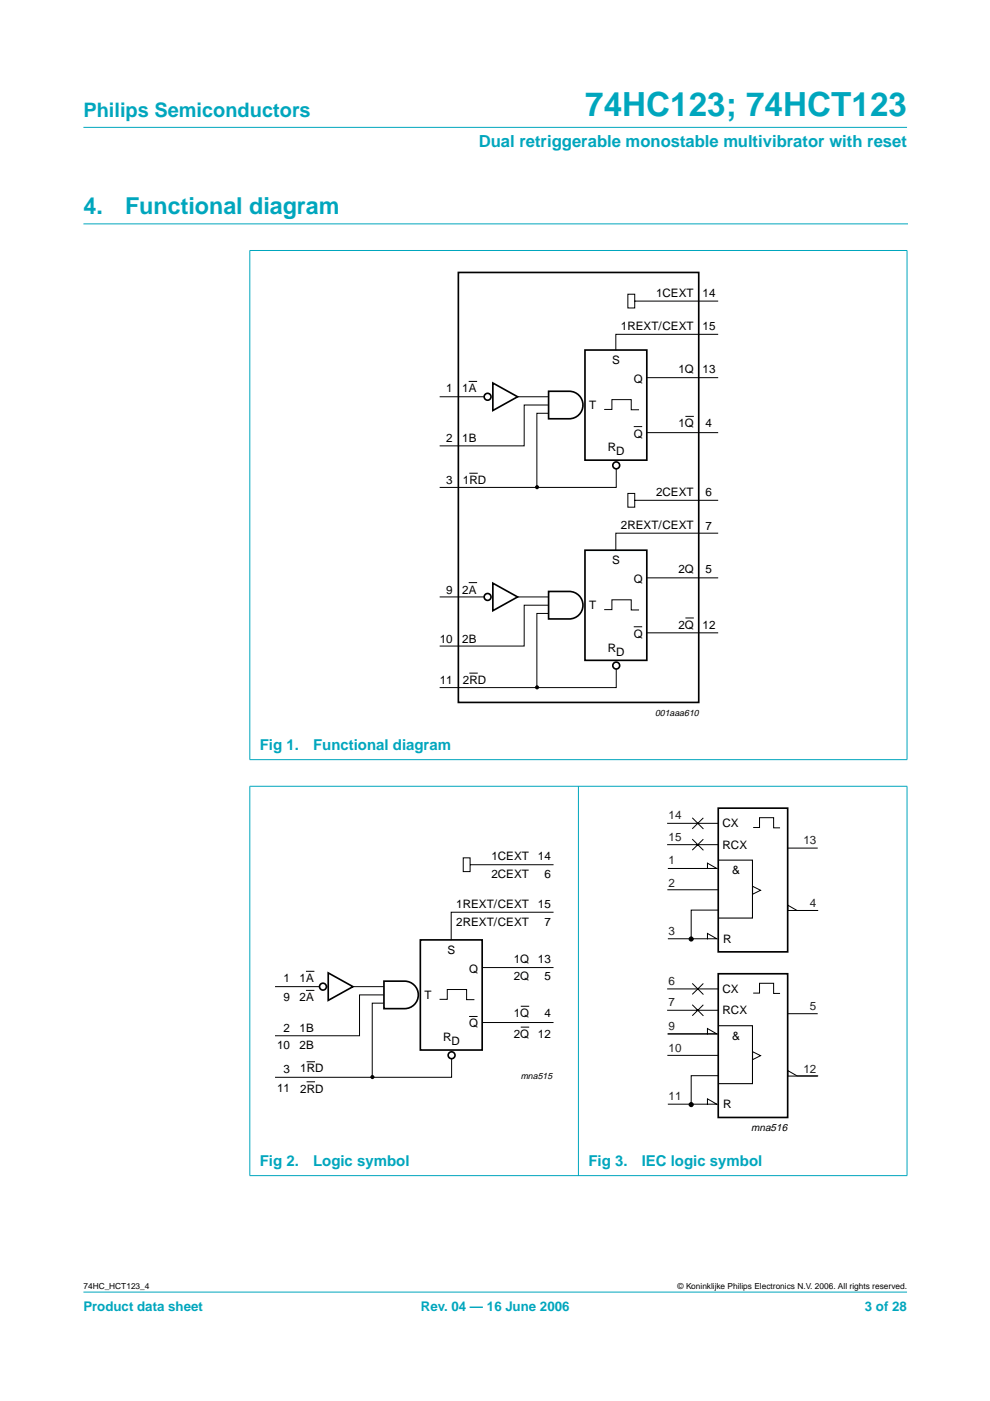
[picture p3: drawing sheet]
<svg xmlns="http://www.w3.org/2000/svg" width="210mm" height="297mm" viewBox="0 0 210 297" stroke-linecap="round" stroke-linejoin="round" font-family="sans-serif">
<g fill="#00a6bd" stroke="#00a6bd" stroke-width=".21">
<path d="M17.7 273.9h174.6z"/>
<path d="M17.7 27h174.6z"/>
<path d="M53 53.2v107.8z"/>
<path d="M192.3 53.2v107.8z"/>
<path d="M52.9 53.1h139.5z"/>
<path d="M52.9 161.1h139.5z"/>
<path d="M53 166.8v82.4z"/>
<path d="M122.6 166.7v82.6z"/>
<path d="M192.3 166.8v82.4z"/>
<path d="M52.9 166.7h139.5z"/>
<path d="M52.9 249.3h139.5z"/>
</g>
<path d="M17.7 47.5h174.7" fill="none" stroke="#00a6bd" stroke-width=".21"/>
<g fill="none" stroke="#000" stroke-width=".21">
<path d="M133.1 62.4h1.5v2.9h-1.5zM134.6 63.8h17.7M152.3 70.9h-21.7v3.4M93.2 84.1h9.4M99.4 80.9h1.8M109.7 84.1h6.6M116.3 85.9h-5.2v8.6h-17.9M116.3 87.6h-2.5v15.7M128.1 86.8h1.6v-2.1h4.1v2.2h1.7M130.7 99.4v3.9h-37.5M134.4 90.4h1.8M137.2 80.1h15.1"/>
<path d="M137.2 91.7h15.1M145.3 88.3h1.8M99.5 100.3h1.8M133.1 104.6h1.5v2.9h-1.5zM134.6 106.1h17.7M152.3 113h-21.7v3.7M93.2 126.6h9.4M99.4 123.5h1.8M109.7 126.6h6.6M116.3 128.3h-5.2v8.7h-17.9M116.3 130.1h-2.5v15.7M128.1 129.3h1.6v-2.1h4.1v2.1h1.7"/>
<path d="M134.4 132.9h1.8M137.2 122.5h15.1M137.2 134.2h15.1M145.3 131h1.8M99.5 142.7h1.8M130.7 141.8v4h-37.5M141.4 174.6h10.9M141.4 179.1h10.9M146.8 173.4l2.3 2.4M146.8 177.9l2.3 2.4M149.1 173.4l-2.3 2.3M149.1 177.9l-2.3 2.3"/>
<path d="M159.7 175.4h1.3v-2h3v2.1h1.4M167 179.8h6.4M98.2 181.9h1.5v2.9h-1.5zM99.7 183.3h17.7M117.4 193.4h-21.7v5.9M141.5 188.6h10.8M141.7 184.1h10.3l-2-1.1v1.1M141.7 199h10.3l-2-1.1v1.1M152.3 193h-5.8v6.1M159.6 187.9l1.7 .9-1.7 .8zM167 191.9l2 1.1h4.4h-6.4zM58.3 209.2h9.4"/>
<path d="M64.9 210h1.8M64.9 205.9h1.8M74.8 209.2h6.6M81.4 210.9h-5.2v8.7h-17.9M81.4 212.7h-2.5v15.7M93.2 211.9h1.6v-2.1h4.1v2.1h1.7M99.5 215.5h1.8M102.3 205.1h15.1M102.3 216.8h15.1M110.4 213.3h1.8M110.4 217.8h1.8M141.4 209.7h10.9"/>
<path d="M141.4 214.2h10.9M141.5 219.2h10.6M141.7 219.2h10.3l-2-1.1v1.1M146.8 208.5l2.3 2.4M146.8 213l2.3 2.4M149.1 208.5l-2.3 2.3M149.1 213l-2.3 2.4M159.7 210.6h1.3v-2.1h3v2.1h1.4M167 214.9h6.4M65 229.4h1.8M65 225.1h1.8M95.8 224.5v3.9h-37.5"/>
<path d="M141.5 223.8h10.8M141.7 234.1h10.3l-2-1.1v1.1M152.3 228.1h-5.8v6.1M159.6 223l1.7 .8-1.7 .9zM167 228.1v-1.1l2 1.1h4.4M167 228.1h6.4"/>
</g>
<g fill="#000">
<circle cx="113.9" cy="103.3" r=".44"/>
<circle cx="113.9" cy="145.7" r=".44"/>
<circle cx="79" cy="228.4" r=".44"/>
</g>
<g fill="none" stroke="#000" stroke-width=".35">
<path d="M97.2 57.8h50.9v91.1h-50.9zM124 74.2h13.1v23.4h-13.1zM104.5 81.2l5.2 2.9-5.2 2.9zM116.3 83h4.4a2.91 2.91 0 0 1 2.9 2.9 2.91 2.91 0 0 1-2.9 2.9h-4.4zM124 116.7h13.1v23.3h-13.1zM104.5 123.6l5.2 3-5.2 2.9zM116.3 125.4h4.4a2.91 2.91 0 0 1 2.9 2.9 2.91 2.91 0 0 1-2.9 2.9h-4.4zM152.3 171.3h14.7v30.5h-14.7zM89.1 199.3h13.1v23.3h-13.1zM69.6 206.3l5.2 2.9-5.2 2.9zM81.4 208h4.4a2.91 2.91 0 0 1 2.9 2.9 2.91 2.91 0 0 1-2.9 3h-4.4zM152.3 206.5h14.7v30.4h-14.7z"/>
<circle cx="103.4" cy="84.1" r=".73"/>
<circle cx="130.7" cy="98.7" r=".73"/>
<circle cx="103.4" cy="126.6" r=".73"/>
<circle cx="130.7" cy="141.1" r=".73"/>
<circle cx="68.5" cy="209.2" r=".73"/>
<circle cx="95.7" cy="223.7" r=".73"/>
</g>
<path d="M152.3 182.4h7.2v12.2h-7.3M152.3 217.5h7.2v12.3h-7.3" fill="none" stroke="#000" stroke-width=".23"/>
<g fill="#000" stroke="#000" stroke-width=".21">
<circle cx="146.5" cy="199.1" r=".44"/>
<circle cx="146.5" cy="234.2" r=".44"/>
</g>
<text font-size="7.1" fill="#00a6bd" x="124.1" y="24.7">74HC123; 74HCT123</text>
<g font-size="4.9" fill="#00a6bd">
<text x="17.7" y="45.5">4.</text>
<text x="26.5" y="45.5">Functional diagram</text>
</g>
<text font-size="4.2" fill="#00a6bd" x="17.7" y="24.9">Philips Semiconductors</text>
<text font-size="3.5" fill="#00a6bd" x="101.5" y="31.1">Dual retriggerable monostable multivibrator with reset</text>
<g font-size="3.2" fill="#00a6bd">
<text x="55.1" y="158.9">Fig 1.</text>
<text x="66.4" y="158.9">Functional diagram</text>
<text x="55.1" y="247.1">Fig 2.</text>
<text x="66.4" y="247.1">Logic symbol</text>
<text x="124.8" y="247.1">Fig 3.</text>
<text x="136" y="247.1">IEC logic symbol</text>
</g>
<g font-size="2.8" fill="#00a6bd">
<text x="17.7" y="278">Product data sheet</text>
<text x="89.2" y="278">Rev. 04 — 16 June 2006</text>
<text x="183.4" y="278">3 of 28</text>
</g>
<g font-size="2.5">
<text x="139.1" y="63">1CEXT</text>
<text x="149" y="63.1">14</text>
<text x="131.7" y="69.9">1REXT/CEXT</text>
<text x="149" y="70">15</text>
<text x="129.8" y="77.2">S</text>
<text x="94.6" y="83.2">1</text>
<text x="98" y="83.2">1A</text>
<text x="134.4" y="81.1">Q</text>
<text x="143.8" y="79.1">1Q</text>
<text x="149" y="79.1">13</text>
<text x="124.9" y="86.7">T</text>
<text x="94.6" y="93.7">2</text>
<text x="98" y="93.7">1B</text>
<text x="128.8" y="95.7">R</text>
<text x="134.4" y="92.8">Q</text>
<text x="143.8" y="90.6">1Q</text>
<text x="149.6" y="90.6">4</text>
<text x="130.6" y="96.5">D</text>
<text x="94.6" y="102.6">3</text>
<text x="98.2" y="102.6">1RD</text>
<text x="139.1" y="105.2">2CEXT</text>
<text x="149.6" y="105.2">6</text>
<text x="131.7" y="112.2">2REXT/CEXT</text>
<text x="149.6" y="112.4">7</text>
<text x="129.8" y="119.6">S</text>
<text x="94.6" y="125.8">9</text>
<text x="98" y="125.8">2A</text>
<text x="134.4" y="123.6">Q</text>
<text x="143.8" y="121.6">2Q</text>
<text x="149.6" y="121.6">5</text>
<text x="124.9" y="129.1">T</text>
<text x="93.2" y="136.2">10</text>
<text x="98" y="136.2">2B</text>
<text x="134.4" y="135.2">Q</text>
<text x="143.8" y="133.4">2Q</text>
<text x="149" y="133.4">12</text>
<text x="128.8" y="138.2">R</text>
<text x="130.6" y="139">D</text>
<text x="93.2" y="145.1">11</text>
<text x="98.2" y="145">2RD</text>
<text x="153.2" y="175.4">CX</text>
<text x="153.2" y="179.9">RCX</text>
<text x="104.2" y="182.3">1CEXT</text>
<text x="114" y="182.3">14</text>
<text x="155.2" y="185.4">&amp;</text>
<text x="104.2" y="186.2">2CEXT</text>
<text x="115.4" y="186.2">6</text>
<text x="96.7" y="196.3">2REXT/CEXT</text>
<text x="96.7" y="192.5">1REXT/CEXT</text>
<text x="114" y="192.5">15</text>
<text x="115.4" y="196.4">7</text>
<text x="94.9" y="202.3">S</text>
<text x="153.3" y="199.9">R</text>
<text x="60.1" y="208.2">1</text>
<text x="63.5" y="208.2">1A</text>
<text x="99.5" y="206.2">Q</text>
<text x="108.9" y="207.9">2Q</text>
<text x="108.9" y="204.2">1Q</text>
<text x="114" y="204.2">13</text>
<text x="115.4" y="207.9">5</text>
<text x="60.1" y="212.3">9</text>
<text x="63.5" y="212.3">2A</text>
<text x="90" y="211.7">T</text>
<text x="108.9" y="215.7">1Q</text>
<text x="115.4" y="215.7">4</text>
<text x="153.2" y="210.5">CX</text>
<text x="153.2" y="215">RCX</text>
<text x="60.1" y="218.8">2</text>
<text x="63.5" y="218.8">1B</text>
<text x="93.9" y="220.8">R</text>
<text x="95.7" y="221.6">D</text>
<text x="99.5" y="217.8">Q</text>
<text x="108.9" y="220.2">2Q</text>
<text x="114" y="220.2">12</text>
<text x="155.2" y="220.5">&amp;</text>
<text x="58.7" y="222.4">10</text>
<text x="60.1" y="227.4">3</text>
<text x="63.5" y="222.4">2B</text>
<text x="63.7" y="227.4">1RD</text>
<text x="58.7" y="231.5">11</text>
<text x="63.7" y="231.6">2RD</text>
<text x="153.3" y="235">R</text>
</g>
<g font-size="2.5" fill="#231f20">
<text x="141.8" y="173.7">14</text>
<text x="141.8" y="178.2">15</text>
<text x="170.4" y="179">13</text>
<text x="141.8" y="183.3">1</text>
<text x="141.8" y="188">2</text>
<text x="171.7" y="192.3">4</text>
<text x="141.8" y="198.2">3</text>
<text x="141.8" y="208.8">6</text>
<text x="141.8" y="213.3">7</text>
<text x="171.7" y="214.1">5</text>
<text x="141.8" y="218.4">9</text>
<text x="141.8" y="223.1">10</text>
<text x="170.4" y="227.4">12</text>
<text x="141.8" y="233.3">11</text>
</g>
<text font-size="2.2" x="159.3" y="239.8">mna516</text>
<g font-size="1.9">
<text x="138.9" y="151.7">001aaa610</text>
<text x="110.4" y="228.8">mna515</text>
</g>
<g font-size="1.8">
<text x="17.7" y="273.4">74HC_HCT123_4</text>
<text x="143.7" y="273.4">© Koninklijke Philips Electronics N.V. 2006. All rights reserved.</text>
</g>
</svg>
